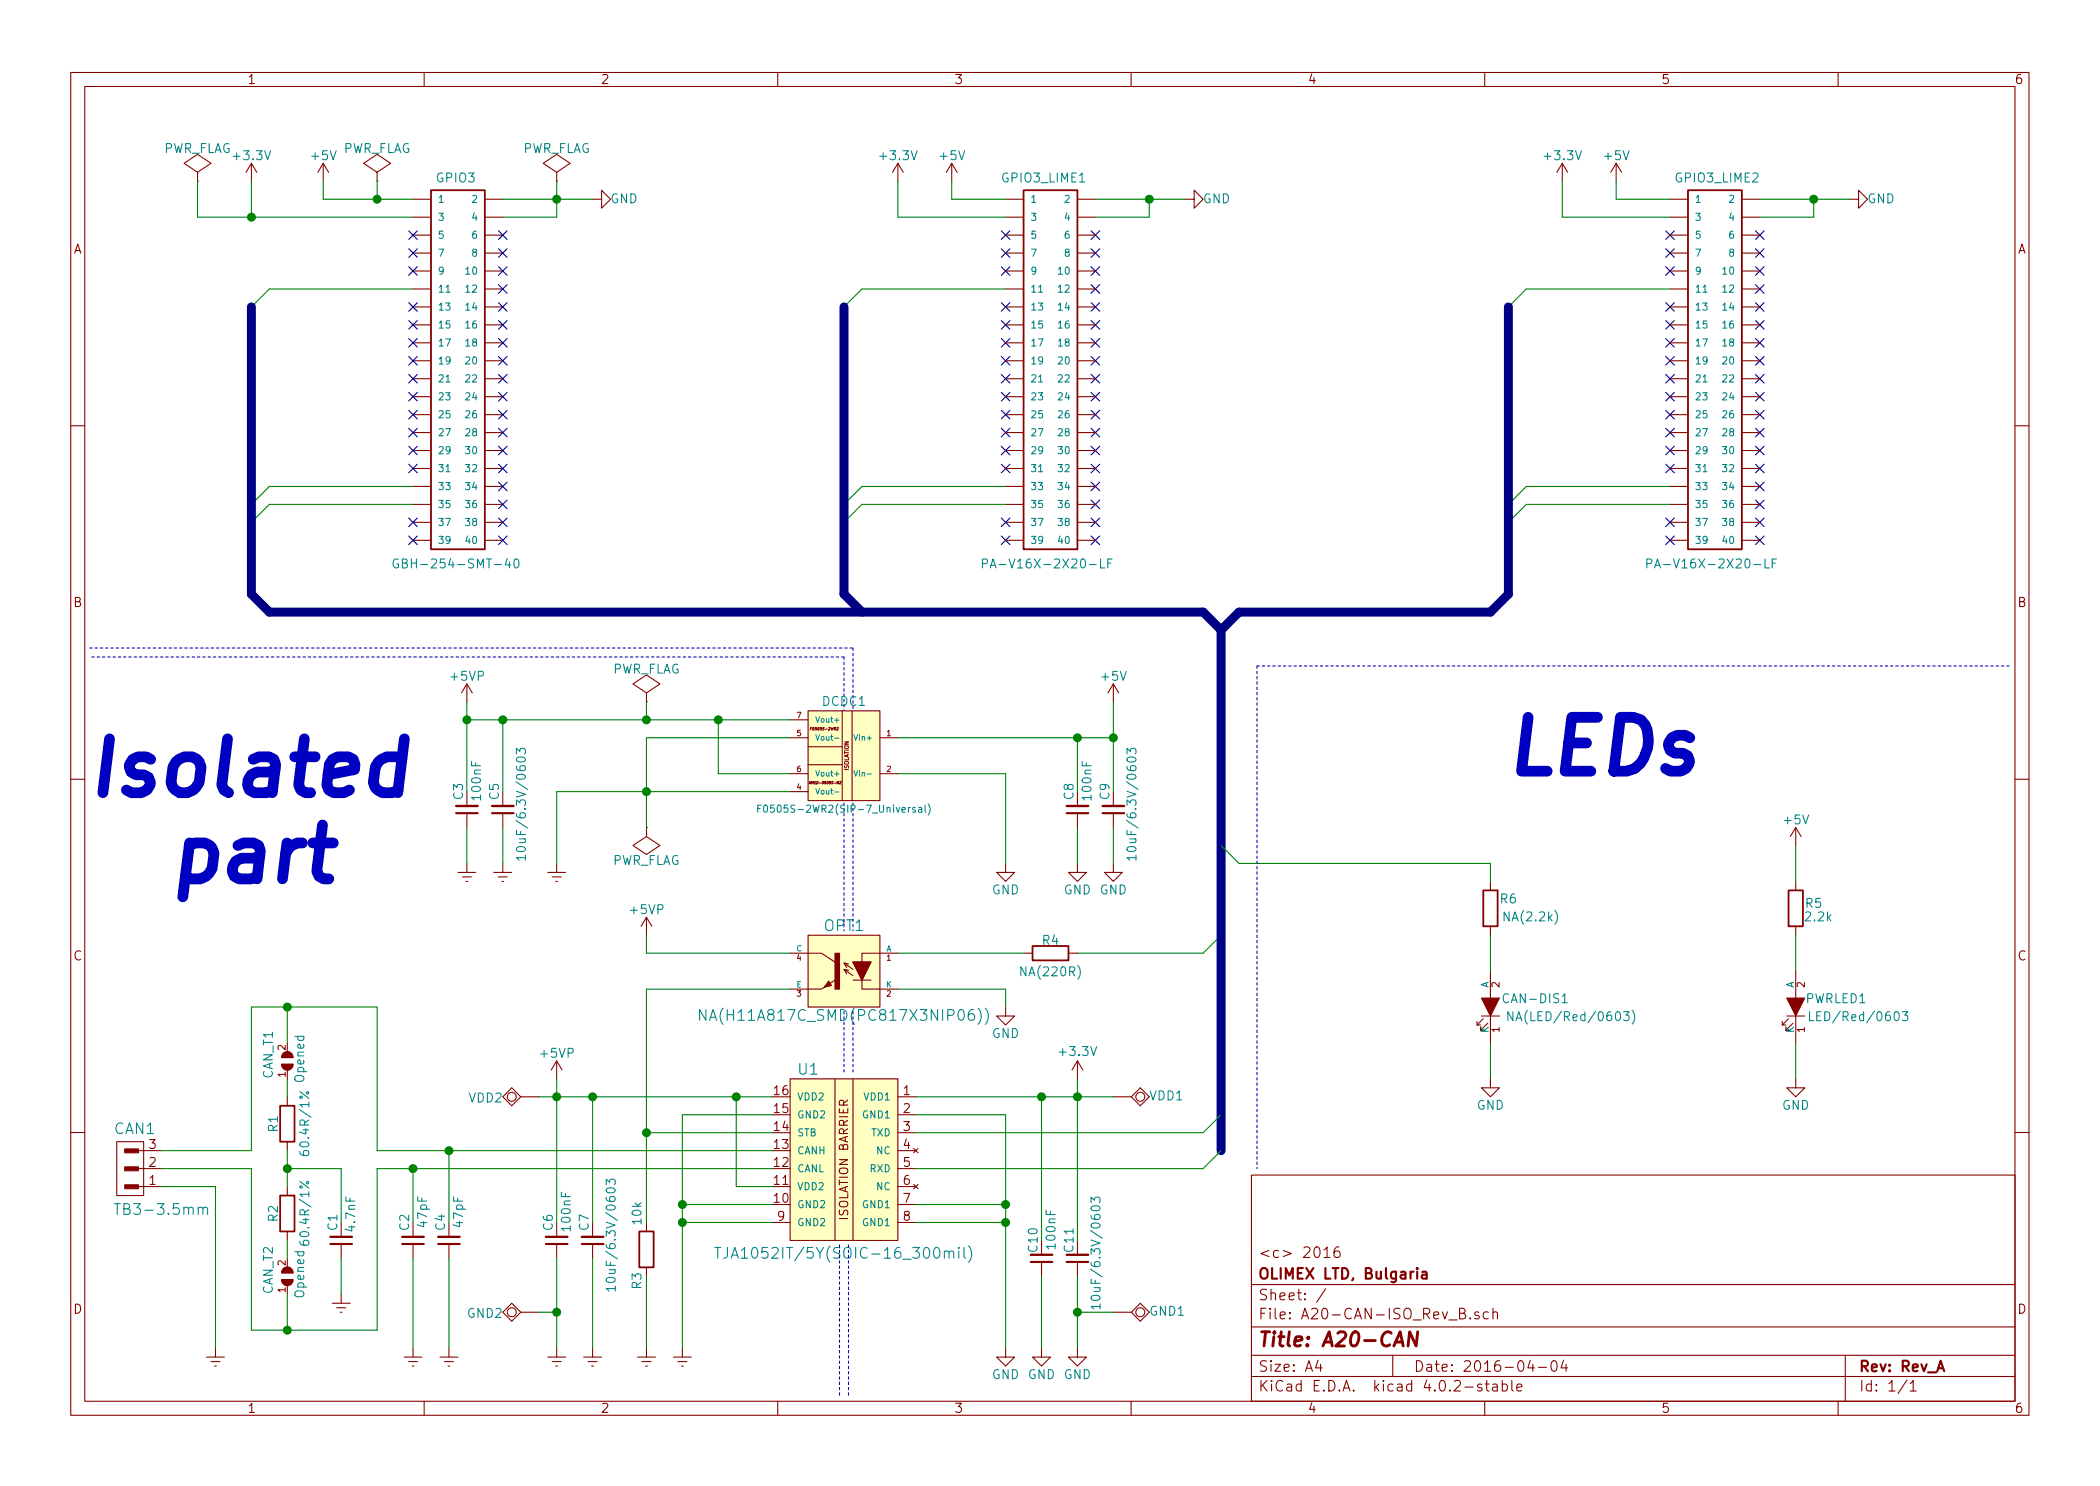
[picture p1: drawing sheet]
EESchema Schematic File Version 4
EELAYER 30 0
EELAYER END
$Descr A4 11693 8268
encoding utf-8
Sheet 1 1
Title "A20-CAN"
Date "2016-04-04"
Rev "Rev_A"
Comp "OLIMEX LTD, Bulgaria"
Comment1 "<c> 2016"
Comment2 ""
Comment3 ""
Comment4 ""
$EndDescr
$Comp
L A20-CAN-ISO_Rev_B:CON3 CAN1
U 1 1
P 800 6500
F 0 "CAN1" H 750 6275 60  0000 C CNN
F 1 "TB3-3.5mm" H 900 6725 60  0000 C CNN
F 2 "OLIMEX_Connectors-FP:TB3-3.5mm" H 725 6550 60  0001 C CNN
F 3 "" H 725 6550 60  0000 C CNN
	1    800  6500
	1    0    0    1   
$EndComp
$Comp
L A20-CAN-ISO_Rev_B:R R1
U 1 1
P 1600 6250
F 0 "R1" H 1600 6325 50  0000 C CNN
F 1 "60.4R/1%" H 1600 6150 50  0000 C CNN
F 2 "OLIMEX_RLC-FP:R_1206_5MIL_DWS" V 1530 6250 30  0001 C CNN
F 3 "" H 1600 6250 30  0000 C CNN
	1    1600 6250
	0    -1   1    0   
$EndComp
$Comp
L A20-CAN-ISO_Rev_B:LED PWRLED1
U 1 1
P 10000 5600
F 0 "PWRLED1" V 10050 5375 50  0000 C CNN
F 1 "LED/Red/0603" V 9950 5250 50  0000 C CNN
F 2 "OLIMEX_LEDs-FP:LED_0603_KA" H 10000 5600 60  0001 C CNN
F 3 "" H 10000 5600 60  0000 C CNN
	1    10000 5600
	0    -1   -1   0   
$EndComp
$Comp
L A20-CAN-ISO_Rev_B:C C11
U 1 1
P 6000 7000
F 0 "C11" V 6050 6825 50  0000 L CNN
F 1 "10uF/6.3V/0603" V 5900 6650 50  0000 L CNN
F 2 "OLIMEX_RLC-FP:C_0603_5MIL_DWS" H 6038 6850 30  0001 C CNN
F 3 "" H 6000 7000 60  0000 C CNN
	1    6000 7000
	-1   0    0    1   
$EndComp
$Comp
L A20-CAN-ISO_Rev_B:GND #PWR01
U 1 1
P 6000 7500
F 0 "#PWR01" H 6000 7250 50  0001 C CNN
F 1 "GND" H 6000 7350 50  0000 C CNN
F 2 "" H 6000 7500 60  0000 C CNN
F 3 "" H 6000 7500 60  0000 C CNN
	1    6000 7500
	1    0    0    -1  
$EndComp
$Comp
L A20-CAN-ISO_Rev_B:ML40YA-V36P-2X20-LF GPIO3
U 1 1
P 2500 2100
F 0 "GPIO3" H 2350 950 50  0000 L BNN
F 1 "GBH-254-SMT-40" H 2100 3100 50  0000 L BNN
F 2 "OLIMEX_Connectors-FP:GBH-254-SMT-40_Shorten_Pads" H 2430 2150 20  0001 C CNN
F 3 "" H 2400 2000 60  0000 C CNN
	1    2500 2100
	-1   0    0    1   
$EndComp
$Comp
L A20-CAN-ISO_Rev_B:+5V #PWR02
U 1 1
P 1800 1000
F 0 "#PWR02" H 1800 850 50  0001 C CNN
F 1 "+5V" H 1800 1140 50  0000 C CNN
F 2 "" H 1800 1000 60  0000 C CNN
F 3 "" H 1800 1000 60  0000 C CNN
	1    1800 1000
	1    0    0    -1  
$EndComp
$Comp
L A20-CAN-ISO_Rev_B:GND #PWR03
U 1 1
P 3300 1100
F 0 "#PWR03" H 3300 850 50  0001 C CNN
F 1 "GND" V 3300 925 50  0000 C CNN
F 2 "" H 3300 1100 60  0000 C CNN
F 3 "" H 3300 1100 60  0000 C CNN
	1    3300 1100
	0    -1   1    0   
$EndComp
$Comp
L A20-CAN-ISO_Rev_B:+3.3V #PWR04
U 1 1
P 1400 1000
F 0 "#PWR04" H 1400 850 50  0001 C CNN
F 1 "+3.3V" H 1400 1140 50  0000 C CNN
F 2 "" H 1400 1000 60  0000 C CNN
F 3 "" H 1400 1000 60  0000 C CNN
	1    1400 1000
	-1   0    0    -1  
$EndComp
Text Label 1600 1600 0    60   ~ 0
CAN-CTRL
Text Label 1600 2700 0    60   ~ 0
CAN-TX
Text Label 1600 2800 0    60   ~ 0
CAN-RX
$Comp
L A20-CAN-ISO_Rev_B:PWR_FLAG #FLG05
U 1 1
P 2100 1000
F 0 "#FLG05" H 2100 1095 50  0001 C CNN
F 1 "PWR_FLAG" H 2100 1180 50  0000 C CNN
F 2 "" H 2100 1000 60  0000 C CNN
F 3 "" H 2100 1000 60  0000 C CNN
	1    2100 1000
	1    0    0    -1  
$EndComp
$Comp
L A20-CAN-ISO_Rev_B:+3.3V #PWR06
U 1 1
P 6000 6000
F 0 "#PWR06" H 6000 5850 50  0001 C CNN
F 1 "+3.3V" H 6000 6150 50  0000 C CNN
F 2 "" H 6000 6000 60  0000 C CNN
F 3 "" H 6000 6000 60  0000 C CNN
	1    6000 6000
	-1   0    0    -1  
$EndComp
NoConn ~ 2800 1300
NoConn ~ 2800 1400
NoConn ~ 2800 1500
NoConn ~ 2800 1600
NoConn ~ 2800 1700
NoConn ~ 2800 1800
NoConn ~ 2800 1900
NoConn ~ 2800 2000
NoConn ~ 2800 2100
NoConn ~ 2800 2200
NoConn ~ 2800 2300
NoConn ~ 2800 2400
NoConn ~ 2800 2500
NoConn ~ 2800 2600
NoConn ~ 2800 2700
NoConn ~ 2800 2800
NoConn ~ 2800 2900
NoConn ~ 2800 3000
NoConn ~ 2300 1300
NoConn ~ 2300 1500
NoConn ~ 2300 1400
NoConn ~ 2300 1700
NoConn ~ 2300 1800
NoConn ~ 2300 1900
NoConn ~ 2300 2000
NoConn ~ 2300 2100
NoConn ~ 2300 2200
NoConn ~ 2300 2300
NoConn ~ 2300 2400
NoConn ~ 2300 2500
NoConn ~ 2300 2600
NoConn ~ 2300 2900
NoConn ~ 2300 3000
NoConn ~ 9300 3000
NoConn ~ 9300 2900
NoConn ~ 9300 2600
NoConn ~ 9300 2500
NoConn ~ 9300 2400
NoConn ~ 9300 2300
NoConn ~ 9300 2200
NoConn ~ 9300 2100
NoConn ~ 9300 2000
NoConn ~ 9300 1900
NoConn ~ 9300 1800
NoConn ~ 9300 1700
NoConn ~ 9300 1400
NoConn ~ 9300 1500
NoConn ~ 9300 1300
NoConn ~ 9800 3000
NoConn ~ 9800 2900
NoConn ~ 9800 2800
NoConn ~ 9800 2700
NoConn ~ 9800 2600
NoConn ~ 9800 2500
NoConn ~ 9800 2400
NoConn ~ 9800 2300
NoConn ~ 9800 2200
NoConn ~ 9800 2100
NoConn ~ 9800 2000
NoConn ~ 9800 1900
NoConn ~ 9800 1800
NoConn ~ 9800 1700
NoConn ~ 9800 1600
NoConn ~ 9800 1500
NoConn ~ 9800 1400
NoConn ~ 9800 1300
Text Label 8600 2800 0    60   ~ 0
CAN-RX
Text Label 8600 2700 0    60   ~ 0
CAN-TX
Text Label 8600 1600 0    60   ~ 0
CAN-CTRL
$Comp
L A20-CAN-ISO_Rev_B:+3.3V #PWR07
U 1 1
P 8700 1000
F 0 "#PWR07" H 8700 850 50  0001 C CNN
F 1 "+3.3V" H 8700 1140 50  0000 C CNN
F 2 "" H 8700 1000 60  0000 C CNN
F 3 "" H 8700 1000 60  0000 C CNN
	1    8700 1000
	-1   0    0    -1  
$EndComp
$Comp
L A20-CAN-ISO_Rev_B:GND #PWR08
U 1 1
P 10300 1100
F 0 "#PWR08" H 10300 850 50  0001 C CNN
F 1 "GND" V 10300 925 50  0000 C CNN
F 2 "" H 10300 1100 60  0000 C CNN
F 3 "" H 10300 1100 60  0000 C CNN
	1    10300 1100
	0    -1   1    0   
$EndComp
$Comp
L A20-CAN-ISO_Rev_B:+5V #PWR09
U 1 1
P 9000 1000
F 0 "#PWR09" H 9000 850 50  0001 C CNN
F 1 "+5V" H 9000 1140 50  0000 C CNN
F 2 "" H 9000 1000 60  0000 C CNN
F 3 "" H 9000 1000 60  0000 C CNN
	1    9000 1000
	1    0    0    -1  
$EndComp
$Comp
L A20-CAN-ISO_Rev_B:ML40YA-V36P-2X20-LF GPIO3_LIME2
U 1 1
P 9500 2100
F 0 "GPIO3_LIME2" H 9200 950 50  0000 L BNN
F 1 "PA-V16X-2X20-LF" H 9100 3100 50  0000 L BNN
F 2 "OLIMEX_Connectors-FP:GPH127SMT-02X20(PA-V16X-2X20-LF)" H 9430 2150 20  0001 C CNN
F 3 "" H 9400 2000 60  0000 C CNN
	1    9500 2100
	-1   0    0    1   
$EndComp
NoConn ~ 5600 3000
NoConn ~ 5600 2900
NoConn ~ 5600 2600
NoConn ~ 5600 2500
NoConn ~ 5600 2400
NoConn ~ 5600 2300
NoConn ~ 5600 2200
NoConn ~ 5600 2100
NoConn ~ 5600 2000
NoConn ~ 5600 1900
NoConn ~ 5600 1800
NoConn ~ 5600 1700
NoConn ~ 5600 1400
NoConn ~ 5600 1500
NoConn ~ 5600 1300
NoConn ~ 6100 3000
NoConn ~ 6100 2900
NoConn ~ 6100 2800
NoConn ~ 6100 2700
NoConn ~ 6100 2600
NoConn ~ 6100 2500
NoConn ~ 6100 2400
NoConn ~ 6100 2300
NoConn ~ 6100 2200
NoConn ~ 6100 2100
NoConn ~ 6100 2000
NoConn ~ 6100 1900
NoConn ~ 6100 1800
NoConn ~ 6100 1700
NoConn ~ 6100 1600
NoConn ~ 6100 1500
NoConn ~ 6100 1400
NoConn ~ 6100 1300
Text Label 4900 2800 0    60   ~ 0
CAN-RX
Text Label 4900 2700 0    60   ~ 0
CAN-TX
Text Label 4900 1600 0    60   ~ 0
CAN-CTRL
$Comp
L A20-CAN-ISO_Rev_B:+3.3V #PWR010
U 1 1
P 5000 1000
F 0 "#PWR010" H 5000 850 50  0001 C CNN
F 1 "+3.3V" H 5000 1140 50  0000 C CNN
F 2 "" H 5000 1000 60  0000 C CNN
F 3 "" H 5000 1000 60  0000 C CNN
	1    5000 1000
	-1   0    0    -1  
$EndComp
$Comp
L A20-CAN-ISO_Rev_B:GND #PWR011
U 1 1
P 6600 1100
F 0 "#PWR011" H 6600 850 50  0001 C CNN
F 1 "GND" V 6600 925 50  0000 C CNN
F 2 "" H 6600 1100 60  0000 C CNN
F 3 "" H 6600 1100 60  0000 C CNN
	1    6600 1100
	0    -1   1    0   
$EndComp
$Comp
L A20-CAN-ISO_Rev_B:+5V #PWR012
U 1 1
P 5300 1000
F 0 "#PWR012" H 5300 850 50  0001 C CNN
F 1 "+5V" H 5300 1140 50  0000 C CNN
F 2 "" H 5300 1000 60  0000 C CNN
F 3 "" H 5300 1000 60  0000 C CNN
	1    5300 1000
	1    0    0    -1  
$EndComp
$Comp
L A20-CAN-ISO_Rev_B:ML40YA-V36P-2X20-LF GPIO3_LIME1
U 1 1
P 5800 2100
F 0 "GPIO3_LIME1" H 5550 950 50  0000 L BNN
F 1 "PA-V16X-2X20-LF" H 5400 3100 50  0000 L BNN
F 2 "OLIMEX_Connectors-FP:GPCB127SMT-02X20(YA-V36P-2X20-LF)" H 5730 2150 20  0001 C CNN
F 3 "" H 5700 2000 60  0000 C CNN
	1    5800 2100
	-1   0    0    1   
$EndComp
$Comp
L A20-CAN-ISO_Rev_B:PWR_FLAG #FLG013
U 1 1
P 3100 1000
F 0 "#FLG013" H 3100 1095 50  0001 C CNN
F 1 "PWR_FLAG" H 3100 1180 50  0000 C CNN
F 2 "" H 3100 1000 60  0000 C CNN
F 3 "" H 3100 1000 60  0000 C CNN
	1    3100 1000
	1    0    0    -1  
$EndComp
$Comp
L A20-CAN-ISO_Rev_B:PWR_FLAG #FLG014
U 1 1
P 1100 1000
F 0 "#FLG014" H 1100 1095 50  0001 C CNN
F 1 "PWR_FLAG" H 1100 1180 50  0000 C CNN
F 2 "" H 1100 1000 60  0000 C CNN
F 3 "" H 1100 1000 60  0000 C CNN
	1    1100 1000
	1    0    0    -1  
$EndComp
$Comp
L A20-CAN-ISO_Rev_B:+5V #PWR015
U 1 1
P 10000 4700
F 0 "#PWR015" H 10000 4550 50  0001 C CNN
F 1 "+5V" H 10000 4840 50  0000 C CNN
F 2 "" H 10000 4700 60  0000 C CNN
F 3 "" H 10000 4700 60  0000 C CNN
	1    10000 4700
	1    0    0    -1  
$EndComp
$Comp
L A20-CAN-ISO_Rev_B:R R5
U 1 1
P 10000 5050
F 0 "R5" V 9975 4950 50  0000 C CNN
F 1 "2.2k" V 10050 4925 50  0000 C CNN
F 2 "OLIMEX_RLC-FP:R_0603_5MIL_DWS" V 9930 5050 30  0001 C CNN
F 3 "" H 10000 5050 30  0000 C CNN
	1    10000 5050
	0    -1   1    0   
$EndComp
$Comp
L A20-CAN-ISO_Rev_B:R R3
U 1 1
P 3600 6950
F 0 "R3" H 3775 7000 50  0000 C CNN
F 1 "10k" H 3400 7000 50  0000 C CNN
F 2 "OLIMEX_RLC-FP:R_0603_5MIL_DWS" V 3530 6950 30  0001 C CNN
F 3 "" H 3600 6950 30  0000 C CNN
	1    3600 6950
	0    -1   1    0   
$EndComp
$Comp
L A20-CAN-ISO_Rev_B:SJ CAN_T1
U 1 1
P 1600 5900
F 0 "CAN_T1" H 1500 5975 50  0000 L BNN
F 1 "Opened" H 1475 5800 50  0000 L BNN
F 2 "OLIMEX_Jumpers-FP:SJ" H 1608 5962 20  0001 C CNN
F 3 "" H 1600 5900 60  0000 C CNN
	1    1600 5900
	0    -1   -1   0   
$EndComp
Text Label 1000 6400 0    60   ~ 0
CANH
Text Label 1000 6500 0    60   ~ 0
CANL
Text Label 6200 5300 0    60   ~ 0
CAN-CTRL
$Comp
L A20-CAN-ISO_Rev_B:C C10
U 1 1
P 5800 7000
F 0 "C10" V 5850 6825 50  0000 L CNN
F 1 "100nF" V 5750 6725 50  0000 L CNN
F 2 "OLIMEX_RLC-FP:C_0603_5MIL_DWS" H 5838 6850 30  0001 C CNN
F 3 "" H 5800 7000 60  0000 C CNN
	1    5800 7000
	-1   0    0    1   
$EndComp
$Comp
L A20-CAN-ISO_Rev_B:GND #PWR016
U 1 1
P 5800 7500
F 0 "#PWR016" H 5800 7250 50  0001 C CNN
F 1 "GND" H 5800 7350 50  0000 C CNN
F 2 "" H 5800 7500 60  0000 C CNN
F 3 "" H 5800 7500 60  0000 C CNN
	1    5800 7500
	1    0    0    -1  
$EndComp
$Comp
L A20-CAN-ISO_Rev_B:GND #PWR017
U 1 1
P 5600 7500
F 0 "#PWR017" H 5600 7250 50  0001 C CNN
F 1 "GND" H 5600 7350 50  0000 C CNN
F 2 "" H 5600 7500 60  0000 C CNN
F 3 "" H 5600 7500 60  0000 C CNN
	1    5600 7500
	1    0    0    -1  
$EndComp
Text Label 6200 6300 0    60   ~ 0
CAN-TX
Text Label 6200 6500 0    60   ~ 0
CAN-RX
Entry Wire Line
	6800 5200 6700 5300
Entry Wire Line
	1400 2800 1500 2700
Entry Wire Line
	1400 2900 1500 2800
Entry Wire Line
	4700 2800 4800 2700
Entry Wire Line
	4700 2900 4800 2800
Entry Wire Line
	8400 2800 8500 2700
Entry Wire Line
	8400 2900 8500 2800
Entry Wire Line
	1500 1600 1400 1700
Entry Wire Line
	4800 1600 4700 1700
Entry Wire Line
	8400 1700 8500 1600
$Comp
L A20-CAN-ISO_Rev_B:TESTPAD VDD1
U 1 1
P 6300 6100
F 0 "VDD1" H 6400 6075 50  0000 L BNN
F 1 "TESTPAD" H 6200 5985 50  0001 L BNN
F 2 "OLIMEX_Other-FP:TEST_PAD40x70_SQUARE" H 6060 6025 20  0001 C CNN
F 3 "" V 6300 6100 60  0000 C CNN
	1    6300 6100
	1    0    0    -1  
$EndComp
$Comp
L A20-CAN-ISO_Rev_B:TJA1052IT_5Y(SOIC-16_300mil) U1
U 1 1
P 4700 6400
F 0 "U1" H 4900 6850 60  0000 C CNN
F 1 "TJA1052IT/5Y(SOIC-16_300mil)" H 4700 5825 60  0000 C CNN
F 2 "OLIMEX_IC-FP:SOIC-16_300mil" H 4700 6400 60  0001 C CNN
F 3 "http://www.nxp.com/documents/data_sheet/TJA1052I.pdf" H 4700 6400 60  0001 C CNN
F 4 "PTB" H 4700 6400 60  0001 C CNN "Note"
	1    4700 6400
	-1   0    0    -1  
$EndComp
Connection ~ 5600 6800
Wire Wire Line
	5600 6800 5100 6800
Connection ~ 5600 6700
Wire Wire Line
	5100 6700 5600 6700
Wire Bus Line
	6800 3500 6900 3400
Wire Bus Line
	8400 3300 8300 3400
Wire Bus Line
	1400 3300 1500 3400
Wire Wire Line
	5600 6200 5600 6700
Wire Wire Line
	5100 6200 5600 6200
Wire Wire Line
	5100 6100 5800 6100
Connection ~ 5800 6100
Wire Wire Line
	5800 6900 5800 6100
Connection ~ 6000 6100
Wire Wire Line
	6000 6000 6000 6100
Wire Wire Line
	5800 7500 5800 7100
Wire Wire Line
	6000 5300 6700 5300
Wire Wire Line
	2100 7400 2100 6500
Wire Wire Line
	2100 6500 2300 6500
Connection ~ 1600 7400
Wire Wire Line
	1400 7400 1600 7400
Wire Wire Line
	1400 6500 1400 7400
Wire Wire Line
	1400 5600 1400 6400
Wire Wire Line
	1600 6000 1600 6100
Wire Wire Line
	10000 5800 10000 6000
Connection ~ 1400 1200
Wire Wire Line
	1100 1200 1100 1000
Connection ~ 2100 1100
Wire Wire Line
	2100 1000 2100 1100
Wire Wire Line
	5600 1100 5300 1100
Wire Wire Line
	5300 1100 5300 1000
Wire Wire Line
	6100 1100 6400 1100
Wire Wire Line
	5600 1200 5000 1200
Wire Wire Line
	5000 1200 5000 1000
Wire Wire Line
	6100 1200 6400 1200
Wire Wire Line
	6400 1200 6400 1100
Connection ~ 6400 1100
Wire Wire Line
	4800 2800 5600 2800
Wire Wire Line
	4800 2700 5600 2700
Wire Wire Line
	4800 1600 5600 1600
Wire Wire Line
	9300 1100 9000 1100
Wire Wire Line
	9000 1100 9000 1000
Wire Wire Line
	9800 1100 10100 1100
Wire Wire Line
	9300 1200 8700 1200
Wire Wire Line
	8700 1200 8700 1000
Wire Wire Line
	9800 1200 10100 1200
Wire Wire Line
	10100 1200 10100 1100
Connection ~ 10100 1100
Wire Wire Line
	8500 2800 9300 2800
Wire Wire Line
	8500 2700 9300 2700
Wire Wire Line
	8500 1600 9300 1600
Wire Wire Line
	1500 1600 2300 1600
Wire Wire Line
	1500 2700 2300 2700
Wire Wire Line
	1500 2800 2300 2800
Connection ~ 3100 1100
Wire Wire Line
	3100 1000 3100 1100
Wire Wire Line
	3100 1200 2800 1200
Wire Wire Line
	1400 1200 1400 1000
Wire Wire Line
	1100 1200 1400 1200
Wire Wire Line
	2800 1100 3100 1100
Wire Wire Line
	1800 1100 1800 1000
Wire Wire Line
	1800 1100 2100 1100
Wire Wire Line
	6000 7100 6000 7300
Wire Wire Line
	10000 5200 10000 5400
Wire Wire Line
	1200 6600 1200 7500
Wire Wire Line
	900  6600 1200 6600
Wire Wire Line
	1400 6500 900  6500
Wire Wire Line
	1400 6400 900  6400
Wire Wire Line
	10000 4700 10000 4900
$Comp
L A20-CAN-ISO_Rev_B:GND #PWR018
U 1 1
P 10000 6000
F 0 "#PWR018" H 10000 5750 50  0001 C CNN
F 1 "GND" H 10000 5850 50  0000 C CNN
F 2 "" H 10000 6000 60  0000 C CNN
F 3 "" H 10000 6000 60  0000 C CNN
	1    10000 6000
	1    0    0    -1  
$EndComp
$Comp
L A20-CAN-ISO_Rev_B:+5V #PWR019
U 1 1
P 6200 3900
F 0 "#PWR019" H 6200 3750 50  0001 C CNN
F 1 "+5V" H 6200 4040 50  0000 C CNN
F 2 "" H 6200 3900 60  0000 C CNN
F 3 "" H 6200 3900 60  0000 C CNN
	1    6200 3900
	1    0    0    -1  
$EndComp
$Comp
L A20-CAN-ISO_Rev_B:Earth #PWR020
U 1 1
P 1200 7500
F 0 "#PWR020" H 1200 7250 50  0001 C CNN
F 1 "Earth" H 1200 7350 50  0001 C CNN
F 2 "" H 1200 7500 60  0000 C CNN
F 3 "" H 1200 7500 60  0000 C CNN
	1    1200 7500
	1    0    0    -1  
$EndComp
$Comp
L A20-CAN-ISO_Rev_B:Earth #PWR021
U 1 1
P 3800 7500
F 0 "#PWR021" H 3800 7250 50  0001 C CNN
F 1 "Earth" H 3800 7350 50  0001 C CNN
F 2 "" H 3800 7500 60  0000 C CNN
F 3 "" H 3800 7500 60  0000 C CNN
	1    3800 7500
	1    0    0    -1  
$EndComp
$Comp
L A20-CAN-ISO_Rev_B:Earth #PWR022
U 1 1
P 3100 4800
F 0 "#PWR022" H 3100 4550 50  0001 C CNN
F 1 "Earth" H 3100 4650 50  0001 C CNN
F 2 "" H 3100 4800 60  0000 C CNN
F 3 "" H 3100 4800 60  0000 C CNN
	1    3100 4800
	1    0    0    -1  
$EndComp
Wire Wire Line
	3800 6800 4300 6800
Wire Wire Line
	3800 6200 3800 6700
Wire Wire Line
	4300 6700 3800 6700
Connection ~ 3800 6800
Wire Wire Line
	4300 6200 3800 6200
Connection ~ 3800 6700
Wire Wire Line
	3100 4400 3600 4400
Wire Wire Line
	3100 4400 3100 4800
$Comp
L A20-CAN-ISO_Rev_B:C C9
U 1 1
P 6200 4500
F 0 "C9" V 6250 4350 50  0000 L CNN
F 1 "10uF/6.3V/0603" V 6100 4150 50  0000 L CNN
F 2 "OLIMEX_RLC-FP:C_0603_5MIL_DWS" H 6238 4350 30  0001 C CNN
F 3 "" H 6200 4500 60  0000 C CNN
	1    6200 4500
	-1   0    0    1   
$EndComp
$Comp
L A20-CAN-ISO_Rev_B:GND #PWR023
U 1 1
P 6200 4800
F 0 "#PWR023" H 6200 4550 50  0001 C CNN
F 1 "GND" H 6200 4650 50  0000 C CNN
F 2 "" H 6200 4800 60  0000 C CNN
F 3 "" H 6200 4800 60  0000 C CNN
	1    6200 4800
	1    0    0    -1  
$EndComp
$Comp
L A20-CAN-ISO_Rev_B:C C8
U 1 1
P 6000 4500
F 0 "C8" V 6050 4350 50  0000 L CNN
F 1 "100nF" V 5950 4225 50  0000 L CNN
F 2 "OLIMEX_RLC-FP:C_0603_5MIL_DWS" H 6038 4350 30  0001 C CNN
F 3 "" H 6000 4500 60  0000 C CNN
	1    6000 4500
	-1   0    0    1   
$EndComp
$Comp
L A20-CAN-ISO_Rev_B:GND #PWR024
U 1 1
P 6000 4800
F 0 "#PWR024" H 6000 4550 50  0001 C CNN
F 1 "GND" H 6000 4650 50  0000 C CNN
F 2 "" H 6000 4800 60  0000 C CNN
F 3 "" H 6000 4800 60  0000 C CNN
	1    6000 4800
	1    0    0    -1  
$EndComp
Wire Wire Line
	6000 4800 6000 4600
Wire Wire Line
	6200 4600 6200 4800
$Comp
L A20-CAN-ISO_Rev_B:GND #PWR025
U 1 1
P 5600 4800
F 0 "#PWR025" H 5600 4550 50  0001 C CNN
F 1 "GND" H 5600 4650 50  0000 C CNN
F 2 "" H 5600 4800 60  0000 C CNN
F 3 "" H 5600 4800 60  0000 C CNN
	1    5600 4800
	1    0    0    -1  
$EndComp
Wire Wire Line
	5000 4300 5600 4300
Wire Wire Line
	5600 4300 5600 4800
Wire Wire Line
	5000 4100 6000 4100
Wire Wire Line
	6000 4100 6000 4400
Wire Wire Line
	6200 3900 6200 4100
Connection ~ 6000 4100
Connection ~ 6200 4100
$Comp
L A20-CAN-ISO_Rev_B:C C5
U 1 1
P 2800 4500
F 0 "C5" V 2850 4350 50  0000 L CNN
F 1 "10uF/6.3V/0603" V 2700 4150 50  0000 L CNN
F 2 "OLIMEX_RLC-FP:C_0603_5MIL_DWS" H 2838 4350 30  0001 C CNN
F 3 "" H 2800 4500 60  0000 C CNN
	1    2800 4500
	-1   0    0    1   
$EndComp
$Comp
L A20-CAN-ISO_Rev_B:C C3
U 1 1
P 2600 4500
F 0 "C3" V 2650 4350 50  0000 L CNN
F 1 "100nF" V 2550 4225 50  0000 L CNN
F 2 "OLIMEX_RLC-FP:C_0603_5MIL_DWS" H 2638 4350 30  0001 C CNN
F 3 "" H 2600 4500 60  0000 C CNN
	1    2600 4500
	-1   0    0    1   
$EndComp
Wire Wire Line
	2600 4000 2800 4000
Wire Wire Line
	2800 4000 2800 4400
Wire Wire Line
	2600 3900 2600 4000
Connection ~ 2800 4000
$Comp
L A20-CAN-ISO_Rev_B:Earth #PWR026
U 1 1
P 2800 4800
F 0 "#PWR026" H 2800 4550 50  0001 C CNN
F 1 "Earth" H 2800 4650 50  0001 C CNN
F 2 "" H 2800 4800 60  0000 C CNN
F 3 "" H 2800 4800 60  0000 C CNN
	1    2800 4800
	1    0    0    -1  
$EndComp
$Comp
L A20-CAN-ISO_Rev_B:Earth #PWR027
U 1 1
P 2600 4800
F 0 "#PWR027" H 2600 4550 50  0001 C CNN
F 1 "Earth" H 2600 4650 50  0001 C CNN
F 2 "" H 2600 4800 60  0000 C CNN
F 3 "" H 2600 4800 60  0000 C CNN
	1    2600 4800
	1    0    0    -1  
$EndComp
Wire Wire Line
	2600 4800 2600 4600
Wire Wire Line
	2800 4800 2800 4600
$Comp
L A20-CAN-ISO_Rev_B:+5VP #PWR028
U 1 1
P 2600 3900
F 0 "#PWR028" H 2600 3750 50  0001 C CNN
F 1 "+5VP" H 2600 4040 50  0000 C CNN
F 2 "" H 2600 3900 60  0000 C CNN
F 3 "" H 2600 3900 60  0000 C CNN
	1    2600 3900
	1    0    0    -1  
$EndComp
Connection ~ 2600 4000
$Comp
L A20-CAN-ISO_Rev_B:PWR_FLAG #FLG029
U 1 1
P 3600 4600
F 0 "#FLG029" H 3600 4695 50  0001 C CNN
F 1 "PWR_FLAG" H 3600 4780 50  0000 C CNN
F 2 "" H 3600 4600 60  0000 C CNN
F 3 "" H 3600 4600 60  0000 C CNN
	1    3600 4600
	-1   0    0    1   
$EndComp
Wire Wire Line
	3600 4100 3600 4400
Connection ~ 3600 4400
$Comp
L A20-CAN-ISO_Rev_B:C C7
U 1 1
P 3300 6900
F 0 "C7" V 3350 6750 50  0000 L CNN
F 1 "10uF/6.3V/0603" V 3200 6550 50  0000 L CNN
F 2 "OLIMEX_RLC-FP:C_0603_5MIL_DWS" H 3338 6750 30  0001 C CNN
F 3 "" H 3300 6900 60  0000 C CNN
	1    3300 6900
	-1   0    0    1   
$EndComp
$Comp
L A20-CAN-ISO_Rev_B:C C6
U 1 1
P 3100 6900
F 0 "C6" V 3150 6750 50  0000 L CNN
F 1 "100nF" V 3050 6625 50  0000 L CNN
F 2 "OLIMEX_RLC-FP:C_0603_5MIL_DWS" H 3138 6750 30  0001 C CNN
F 3 "" H 3100 6900 60  0000 C CNN
	1    3100 6900
	-1   0    0    1   
$EndComp
$Comp
L A20-CAN-ISO_Rev_B:Earth #PWR030
U 1 1
P 3300 7500
F 0 "#PWR030" H 3300 7250 50  0001 C CNN
F 1 "Earth" H 3300 7350 50  0001 C CNN
F 2 "" H 3300 7500 60  0000 C CNN
F 3 "" H 3300 7500 60  0000 C CNN
	1    3300 7500
	1    0    0    -1  
$EndComp
$Comp
L A20-CAN-ISO_Rev_B:Earth #PWR031
U 1 1
P 3100 7500
F 0 "#PWR031" H 3100 7250 50  0001 C CNN
F 1 "Earth" H 3100 7350 50  0001 C CNN
F 2 "" H 3100 7500 60  0000 C CNN
F 3 "" H 3100 7500 60  0000 C CNN
	1    3100 7500
	1    0    0    -1  
$EndComp
Wire Wire Line
	3100 7000 3100 7300
Wire Wire Line
	3300 7000 3300 7500
Wire Wire Line
	3000 6100 3100 6100
Wire Wire Line
	3300 6100 3300 6800
Wire Wire Line
	3100 6000 3100 6100
Connection ~ 3300 6100
$Comp
L A20-CAN-ISO_Rev_B:+5VP #PWR032
U 1 1
P 3100 6000
F 0 "#PWR032" H 3100 5850 50  0001 C CNN
F 1 "+5VP" H 3100 6140 50  0000 C CNN
F 2 "" H 3100 6000 60  0000 C CNN
F 3 "" H 3100 6000 60  0000 C CNN
	1    3100 6000
	1    0    0    -1  
$EndComp
Connection ~ 3100 6100
$Comp
L A20-CAN-ISO_Rev_B:TESTPAD VDD2
U 1 1
P 2900 6100
F 0 "VDD2" H 3000 6075 50  0000 L BNN
F 1 "TESTPAD" H 2800 5985 50  0001 L BNN
F 2 "OLIMEX_Other-FP:TEST_PAD40x70_SQUARE" H 2660 6025 20  0001 C CNN
F 3 "" V 2900 6100 60  0000 C CNN
	1    2900 6100
	-1   0    0    1   
$EndComp
$Comp
L A20-CAN-ISO_Rev_B:TESTPAD GND1
U 1 1
P 6300 7300
F 0 "GND1" H 6400 7275 50  0000 L BNN
F 1 "TESTPAD" H 6200 7185 50  0001 L BNN
F 2 "OLIMEX_Other-FP:TEST_PAD40x70_SQUARE" H 6060 7225 20  0001 C CNN
F 3 "" V 6300 7300 60  0000 C CNN
	1    6300 7300
	1    0    0    -1  
$EndComp
Wire Wire Line
	6200 7300 6000 7300
Connection ~ 6000 7300
$Comp
L A20-CAN-ISO_Rev_B:TESTPAD GND2
U 1 1
P 2900 7300
F 0 "GND2" H 3000 7275 50  0000 L BNN
F 1 "TESTPAD" H 2800 7185 50  0001 L BNN
F 2 "OLIMEX_Other-FP:TEST_PAD40x70_SQUARE" H 2660 7225 20  0001 C CNN
F 3 "" V 2900 7300 60  0000 C CNN
	1    2900 7300
	-1   0    0    1   
$EndComp
Wire Wire Line
	3000 7300 3100 7300
Connection ~ 3100 7300
Wire Wire Line
	3600 5500 3600 6300
Wire Wire Line
	3600 6300 4300 6300
$Comp
L A20-CAN-ISO_Rev_B:Earth #PWR033
U 1 1
P 3600 7500
F 0 "#PWR033" H 3600 7250 50  0001 C CNN
F 1 "Earth" H 3600 7350 50  0001 C CNN
F 2 "" H 3600 7500 60  0000 C CNN
F 3 "" H 3600 7500 60  0000 C CNN
	1    3600 7500
	1    0    0    -1  
$EndComp
Wire Wire Line
	3600 7500 3600 7100
Wire Wire Line
	5100 6500 6700 6500
Wire Wire Line
	5100 6300 6700 6300
Entry Wire Line
	6800 6200 6700 6300
Entry Wire Line
	6800 6400 6700 6500
Wire Wire Line
	4300 6600 4100 6600
Wire Wire Line
	4100 6600 4100 6100
Connection ~ 4100 6100
$Comp
L A20-CAN-ISO_Rev_B:R R4
U 1 1
P 5850 5300
F 0 "R4" H 5850 5225 50  0000 C CNN
F 1 "NA(220R)" H 5850 5400 50  0000 C CNN
F 2 "OLIMEX_RLC-FP:R_0603_5MIL_DWS" V 5780 5300 30  0001 C CNN
F 3 "" H 5850 5300 30  0000 C CNN
	1    5850 5300
	1    0    0    1   
$EndComp
Wire Wire Line
	5000 5300 5700 5300
$Comp
L A20-CAN-ISO_Rev_B:GND #PWR034
U 1 1
P 5600 5600
F 0 "#PWR034" H 5600 5350 50  0001 C CNN
F 1 "GND" H 5600 5450 50  0000 C CNN
F 2 "" H 5600 5600 60  0000 C CNN
F 3 "" H 5600 5600 60  0000 C CNN
	1    5600 5600
	1    0    0    -1  
$EndComp
Wire Wire Line
	5000 5500 5600 5500
Wire Wire Line
	5600 5500 5600 5600
$Comp
L A20-CAN-ISO_Rev_B:+5VP #PWR035
U 1 1
P 3600 5200
F 0 "#PWR035" H 3600 5050 50  0001 C CNN
F 1 "+5VP" H 3600 5340 50  0000 C CNN
F 2 "" H 3600 5200 60  0000 C CNN
F 3 "" H 3600 5200 60  0000 C CNN
	1    3600 5200
	1    0    0    -1  
$EndComp
Wire Wire Line
	4400 5300 3600 5300
Wire Wire Line
	3600 5300 3600 5200
Wire Wire Line
	4400 5500 3600 5500
Connection ~ 3600 6300
$Comp
L A20-CAN-ISO_Rev_B:H11A817C_SMD(PC817X3NIP06) OPT1
U 1 1
P 4700 5400
F 0 "OPT1" H 4700 5650 60  0000 C CNN
F 1 "NA(H11A817C_SMD(PC817X3NIP06))" H 4700 5150 60  0000 C CNN
F 2 "OLIMEX_Devices-FP:H11A817C_SMD(PC817X3NIP06)_FP" H 4700 5400 60  0001 C CNN
F 3 "http://media.digikey.com/pdf/Data%20Sheets/Fairchild%20PDFs/H11A_A814,617,817.pdf" H 4700 5400 60  0001 C CNN
F 4 "PTB" H 4700 5400 60  0001 C CNN "Note"
	1    4700 5400
	-1   0    0    -1  
$EndComp
$Comp
L A20-CAN-ISO_Rev_B:R R2
U 1 1
P 1600 6750
F 0 "R2" H 1600 6825 50  0000 C CNN
F 1 "60.4R/1%" H 1600 6650 50  0000 C CNN
F 2 "OLIMEX_RLC-FP:R_1206_5MIL_DWS" V 1530 6750 30  0001 C CNN
F 3 "" H 1600 6750 30  0000 C CNN
	1    1600 6750
	0    -1   1    0   
$EndComp
$Comp
L A20-CAN-ISO_Rev_B:SJ CAN_T2
U 1 1
P 1600 7100
F 0 "CAN_T2" H 1500 7175 50  0000 L BNN
F 1 "Opened" H 1475 7000 50  0000 L BNN
F 2 "OLIMEX_Jumpers-FP:SJ" H 1608 7162 20  0001 C CNN
F 3 "" H 1600 7100 60  0000 C CNN
	1    1600 7100
	0    -1   -1   0   
$EndComp
Wire Wire Line
	1600 6400 1600 6500
Wire Wire Line
	1600 6900 1600 7000
Wire Wire Line
	1600 7200 1600 7400
Wire Wire Line
	2100 6400 2500 6400
Wire Wire Line
	2100 5600 2100 6400
Wire Wire Line
	1400 5600 1600 5600
Wire Wire Line
	1600 5800 1600 5600
Connection ~ 1600 5600
$Comp
L A20-CAN-ISO_Rev_B:C C1
U 1 1
P 1900 6900
F 0 "C1" V 1950 6750 50  0000 L CNN
F 1 "4.7nF" V 1850 6650 50  0000 L CNN
F 2 "OLIMEX_RLC-FP:C_0603_5MIL_DWS" H 1938 6750 30  0001 C CNN
F 3 "" H 1900 6900 60  0000 C CNN
	1    1900 6900
	-1   0    0    1   
$EndComp
Wire Wire Line
	1600 6500 1900 6500
Wire Wire Line
	1900 6500 1900 6800
Connection ~ 1600 6500
$Comp
L A20-CAN-ISO_Rev_B:Earth #PWR036
U 1 1
P 1900 7200
F 0 "#PWR036" H 1900 6950 50  0001 C CNN
F 1 "Earth" H 1900 7050 50  0001 C CNN
F 2 "" H 1900 7200 60  0000 C CNN
F 3 "" H 1900 7200 60  0000 C CNN
	1    1900 7200
	1    0    0    -1  
$EndComp
Wire Wire Line
	1900 7000 1900 7200
$Comp
L A20-CAN-ISO_Rev_B:C C2
U 1 1
P 2300 6900
F 0 "C2" V 2350 6750 50  0000 L CNN
F 1 "47pF" V 2250 6650 50  0000 L CNN
F 2 "OLIMEX_RLC-FP:C_0603_5MIL_DWS" H 2338 6750 30  0001 C CNN
F 3 "" H 2300 6900 60  0000 C CNN
	1    2300 6900
	-1   0    0    1   
$EndComp
$Comp
L A20-CAN-ISO_Rev_B:Earth #PWR037
U 1 1
P 2300 7500
F 0 "#PWR037" H 2300 7250 50  0001 C CNN
F 1 "Earth" H 2300 7350 50  0001 C CNN
F 2 "" H 2300 7500 60  0000 C CNN
F 3 "" H 2300 7500 60  0000 C CNN
	1    2300 7500
	1    0    0    -1  
$EndComp
Wire Wire Line
	2300 7000 2300 7500
$Comp
L A20-CAN-ISO_Rev_B:C C4
U 1 1
P 2500 6900
F 0 "C4" V 2550 6750 50  0000 L CNN
F 1 "47pF" V 2450 6650 50  0000 L CNN
F 2 "OLIMEX_RLC-FP:C_0603_5MIL_DWS" H 2538 6750 30  0001 C CNN
F 3 "" H 2500 6900 60  0000 C CNN
	1    2500 6900
	-1   0    0    1   
$EndComp
$Comp
L A20-CAN-ISO_Rev_B:Earth #PWR038
U 1 1
P 2500 7500
F 0 "#PWR038" H 2500 7250 50  0001 C CNN
F 1 "Earth" H 2500 7350 50  0001 C CNN
F 2 "" H 2500 7500 60  0000 C CNN
F 3 "" H 2500 7500 60  0000 C CNN
	1    2500 7500
	1    0    0    -1  
$EndComp
Wire Wire Line
	2500 7000 2500 7500
Wire Wire Line
	2300 6800 2300 6500
Connection ~ 2300 6500
Wire Wire Line
	2500 6800 2500 6400
Connection ~ 2500 6400
Wire Notes Line
	4700 3650 4700 4125
Wire Notes Line
	4700 4375 4700 5175
Wire Notes Line
	4700 5625 4700 5975
Wire Notes Line
	4725 6925 4725 7775
Text Notes 500  4900 0    300  Italic 60
Isolated \n  part
Wire Notes Line
	4750 3600 4750 4125
Wire Notes Line
	4750 4375 4750 5175
Wire Notes Line
	4750 5625 4750 5975
Wire Notes Line
	4675 6925 4675 7775
Wire Notes Line
	500  3600 4750 3600
$Comp
L A20-CAN-ISO_Rev_B:LED CAN-DIS1
U 1 1
P 8300 5600
F 0 "CAN-DIS1" V 8350 5350 50  0000 C CNN
F 1 "NA(LED/Red/0603)" V 8250 5150 50  0000 C CNN
F 2 "OLIMEX_LEDs-FP:LED_0603_KA" H 8300 5600 60  0001 C CNN
F 3 "" H 8300 5600 60  0000 C CNN
	1    8300 5600
	0    -1   -1   0   
$EndComp
$Comp
L A20-CAN-ISO_Rev_B:R R6
U 1 1
P 8300 5050
F 0 "R6" V 8250 4950 50  0000 C CNN
F 1 "NA(2.2k)" V 8350 4825 50  0000 C CNN
F 2 "OLIMEX_RLC-FP:R_0603_5MIL_DWS" V 8230 5050 30  0001 C CNN
F 3 "" H 8300 5050 30  0000 C CNN
	1    8300 5050
	0    -1   1    0   
$EndComp
Wire Wire Line
	8300 5800 8300 6000
Wire Wire Line
	8300 5200 8300 5400
$Comp
L A20-CAN-ISO_Rev_B:GND #PWR039
U 1 1
P 8300 6000
F 0 "#PWR039" H 8300 5750 50  0001 C CNN
F 1 "GND" H 8300 5850 50  0000 C CNN
F 2 "" H 8300 6000 60  0000 C CNN
F 3 "" H 8300 6000 60  0000 C CNN
	1    8300 6000
	1    0    0    -1  
$EndComp
Text Label 7100 4800 0    60   ~ 0
CAN-CTRL
Wire Wire Line
	6900 4800 8300 4800
Wire Wire Line
	8300 4800 8300 4900
Entry Wire Line
	6800 4700 6900 4800
Text Notes 8400 4300 0    300  Italic 60
LEDs
Wire Notes Line
	7000 3700 7000 6500
Wire Notes Line
	7000 3700 11200 3700
Wire Bus Line
	6800 3500 6700 3400
Wire Bus Line
	8300 3400 6900 3400
Wire Bus Line
	6700 3400 1500 3400
$Comp
L A20-CAN-ISO_Rev_B:F0505S-2WR2_AM1D-0505S-NZ(SIP-7_Universal) DCDC1
U 1 1
P 4700 4200
F 0 "DCDC1" H 4700 4500 50  0000 C CNN
F 1 "F0505S-2WR2(SIP-7_Universal)" H 4700 3900 40  0000 C CNN
F 2 "OLIMEX_Regulators-FP:SIP-7_Universal" H 4730 4300 20  0001 C CNN
F 3 "http://www.mornsun-power.com/uploads/pdf/F_S-2WR2.pdf" H 4700 4150 100 0001 C CNN
F 4 "PTB" H 4700 4200 60  0001 C CNN "Note"
	1    4700 4200
	-1   0    0    -1  
$EndComp
Wire Wire Line
	4400 4300 4000 4300
Wire Wire Line
	4000 4300 4000 4000
Connection ~ 4000 4000
Wire Wire Line
	4400 4100 3600 4100
Wire Notes Line
	4700 3650 500  3650
$Comp
L A20-CAN-ISO_Rev_B:PWR_FLAG #FLG040
U 1 1
P 3600 3900
F 0 "#FLG040" H 3600 3995 50  0001 C CNN
F 1 "PWR_FLAG" H 3600 4080 50  0000 C CNN
F 2 "" H 3600 3900 60  0000 C CNN
F 3 "" H 3600 3900 60  0000 C CNN
	1    3600 3900
	1    0    0    -1  
$EndComp
Wire Wire Line
	3600 3900 3600 4000
Connection ~ 3600 4000
Wire Bus Line
	4700 3300 4800 3400
Wire Wire Line
	5600 6800 5600 7500
Wire Wire Line
	5600 6700 5600 6800
Wire Wire Line
	5800 6100 6000 6100
Wire Wire Line
	6000 6100 6000 6900
Wire Wire Line
	6000 6100 6200 6100
Wire Wire Line
	1600 7400 2100 7400
Wire Wire Line
	1400 1200 2300 1200
Wire Wire Line
	2100 1100 2300 1100
Wire Wire Line
	6400 1100 6600 1100
Wire Wire Line
	10100 1100 10300 1100
Wire Wire Line
	3100 1100 3100 1200
Wire Wire Line
	3100 1100 3300 1100
Wire Wire Line
	3800 6800 3800 7500
Wire Wire Line
	3800 6700 3800 6800
Wire Wire Line
	6000 4100 6200 4100
Wire Wire Line
	6200 4100 6200 4400
Wire Wire Line
	2800 4000 3600 4000
Wire Wire Line
	2600 4000 2600 4400
Wire Wire Line
	3600 4400 4400 4400
Wire Wire Line
	3600 4400 3600 4600
Wire Wire Line
	3300 6100 4100 6100
Wire Wire Line
	3100 6100 3300 6100
Wire Wire Line
	3100 6100 3100 6800
Wire Wire Line
	6000 7300 6000 7500
Wire Wire Line
	3100 7300 3100 7500
Wire Wire Line
	4100 6100 4300 6100
Wire Wire Line
	3600 6300 3600 6800
Wire Wire Line
	1600 5600 2100 5600
Wire Wire Line
	1600 6500 1600 6600
Wire Wire Line
	2300 6500 4300 6500
Wire Wire Line
	2500 6400 4300 6400
Wire Wire Line
	4000 4000 4400 4000
Wire Wire Line
	3600 4000 4000 4000
Wire Bus Line
	1400 1700 1400 3300
Wire Bus Line
	4700 1700 4700 3300
Wire Bus Line
	8400 1700 8400 3300
Wire Bus Line
	6800 3500 6800 6400
$EndSCHEMATC
